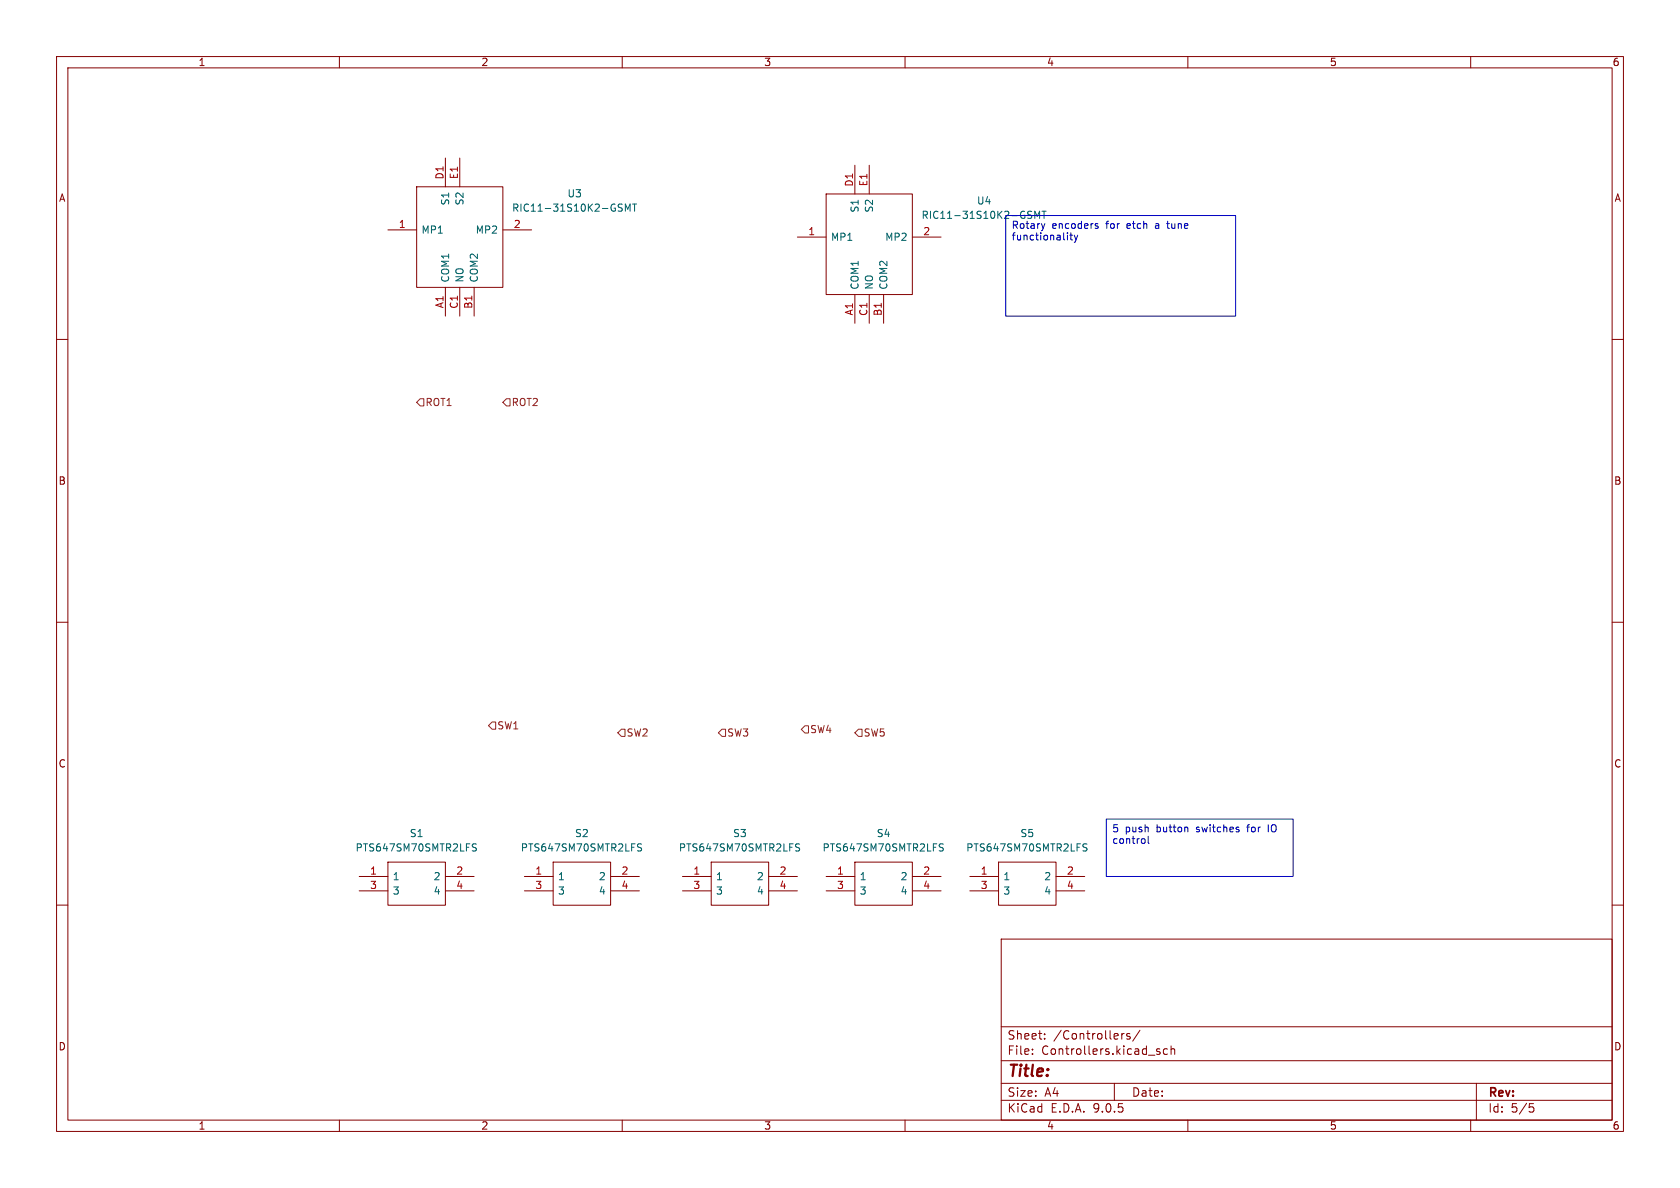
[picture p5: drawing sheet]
<svg xmlns="http://www.w3.org/2000/svg" width="297mm" height="210mm" viewBox="0 0 297 210" stroke-linecap="round" stroke-linejoin="round" font-family="sans-serif">
<g fill="none" stroke="#840000" stroke-width=".18">
<path d="M10 10h277v190h-277zM12 12h273v186h-273zM60 10v2M110 10v2M160 10v2M210 10v2M260 10v2M73.7 33h15.2v17.8h-15.2zM78.7 27.9v5.1M81.3 27.9v5.1M146 34.3h15.3v17.8h-15.3zM151.1 29.2v5.1"/>
<path d="M153.7 29.2v5.1M68.6 40.6h5.1M78.7 50.8v5.1M81.3 50.8v5.1M83.8 50.8v5.1M88.9 40.6h5.1M141 41.9h5M151.1 52.1v5.1M153.7 52.1v5.1M156.2 52.1v5.1M161.3 41.9h5.1M10 60h2"/>
<path d="M285 60h2M10 110h2M285 110h2M63.5 154.9h5.1M63.5 157.5h5.1M68.6 152.4h10.1v7.6h-10.1zM78.7 154.9h5.1M78.7 157.5h5.1M92.7 154.9h5.1M92.7 157.5h5.1M97.8 152.4h10.1v7.6h-10.1zM107.9 154.9h5.1"/>
<path d="M107.9 157.5h5.1M120.6 154.9h5.1M120.6 157.5h5.1M125.7 152.4h10.2v7.6h-10.2zM135.9 154.9h5.1M135.9 157.5h5.1M146 154.9h5.1M146 157.5h5.1M151.1 152.4h10.2v7.6h-10.2zM161.3 154.9h5.1M161.3 157.5h5.1M171.4 154.9h5.1"/>
<path d="M171.4 157.5h5.1M176.5 152.4h10.2v7.6h-10.2zM186.7 154.9h5.1M186.7 157.5h5.1M10 160h2M177 166h108v32h-108zM285 160h2M60 198v2M110 198v2M160 198v2M177 194.5h108M177 191.5h108"/>
<path d="M177 187.5h108M177 181.5h108M182.5 186.3v.1M182.5 185.5v.1M184.7 183.6v.1M184.7 182.8v.1M197 191.5v3M198.3 182.7v1M198.7 182.7l-.2 .1-.2 .2M199.7 182.8l-.3-.1-.2 .2v.2l.5 .2v.3h-.5M201.5 182.1l-1.3 2M204.5 185.8l.5 .2 .1 .1-.1 .2-.4 .1"/>
<path d="M204.5 185.5h.5M206.4 185.5l-.4-.1-.3 .3v.4l.1 .2h.6M207 185.5l.2-.1 .4 .1 .1 .9M207 184.9v1.5M210 198v2M260 198v2M261 191.5v6.5M270.4 195.1h.7M270.5 195.7h.4l.3 .3-.2 .5-.5 .1"/>
</g>
<g fill="none" stroke="#006464" stroke-width=".18">
<path d="M109.5 36.7l.4 .1 .1 .3-.2 .2h-.3M109.5 36.1h.5M110.6 37.3v-1.2l.4 .9 .4-.9v1.2M111.8 36.1h.7M112.2 36.1v1.2M181.9 37.9l.4 .2 .1 .3-.2 .2h-.3M181.9 37.3l.5 .1M182.9 38.6v-1.3l.5 .9 .4-.9v1.3M184.2 37.3h.7M184.6 37.3v1.3M83.5 149.7l.6 .2 .1 .3-.2 .2h-.5M84.2 149.2h-.5l-.2 .1"/>
<path d="M112.8 149.7l.5 .2 .1 .3-.2 .2h-.5M113.4 149.2h-.5l-.1 .1M140.7 149.7l.5 .2 .2 .3-.3 .2h-.5M141.4 149.2h-.5l-.2 .1M166.1 149.7l.5 .2 .2 .3-.3 .2h-.5M166.8 149.2h-.5l-.2 .1M191.5 149.7l.5 .2 .2 .3-.3 .2h-.5M192.2 149.2h-.5l-.2 .1"/>
</g>
<path d="M74.3 70.5h.6v1.3h-.6l-.6-.7zM88.9 71.1l.6-.6h.7v1.3h-.7zM87 127.6h.6v1.3h-.6l-.6-.6zM109.9 128.9h.6v1.3h-.6l-.7-.7zM127.6 128.9h.7v1.3h-.7l-.6-.7zM142.3 128.3h.6v1.3h-.6l-.6-.7zM151.8 128.9h.6v1.3h-.6l-.7-.7z" fill="none" stroke="#725600" stroke-width=".18"/>
<g fill="none" stroke="#0000c2" stroke-width=".18">
<path d="M177.8 38.1h40.6v17.8h-40.6zM184.7 39.5l-.3 .9M193.8 40h.3l.1 .2-.2 .2h-.3M193.8 39.5l.3 .1M206.2 39.5h.5M206.4 39.1l.1 1.2M188.7 41.6v.8M189.1 41.6h.5M189.3 41.1v1.1l.3 .2M189.9 41.6l.3 .8M190.2 42.4l-.3 .4M190.5 41.6l-.3 .8"/>
<path d="M195.6 144.8h33v10.1h-33zM202.4 148.4v.5l-.1 .1M203 147.8v1.1l.2 .2M209.9 146.3l.1 .8M224.2 145.8v1.3"/>
</g>
<text font-size="2.8" fill="#840000" x="178" y="190.9">Title:</text>
<g font-size="2.1" fill="#840000">
<text x="178" y="184">Sheet:</text>
<text x="186.2" y="184">/Controllers/</text>
<text x="178" y="186.7">File:</text>
<text x="184.1" y="186.7">Controllers.kicad_sch</text>
<text x="178" y="196.9">KiCad</text>
<text x="178" y="194.1">Size:</text>
<text x="184.7" y="194.1">A4</text>
<text x="185.7" y="196.9">E.D.A.</text>
<text x="193.3" y="196.9">9.0.5</text>
<text x="200" y="194.1">Date:</text>
<text x="263" y="194.3">Rev:</text>
<text x="263" y="196.9">Id:</text>
<text x="267.1" y="196.9">5/5</text>
</g>
<g font-size="1.8" fill="#840000">
<text x="35" y="11.9">1</text>
<text x="85" y="11.9">2</text>
<text x="135" y="11.9">3</text>
<text x="185" y="11.9">4</text>
<text x="235" y="11.9">5</text>
<text x="285" y="11.9">6</text>
<text x="10.3" y="35.9">A</text>
<text x="285.3" y="35.9">A</text>
<text x="10.3" y="85.9">B</text>
<text x="285.3" y="85.9">B</text>
<text x="10.3" y="135.9">C</text>
<text x="285.3" y="135.9">C</text>
<text x="10.3" y="185.9">D</text>
<text x="285.3" y="185.9">D</text>
<text x="35" y="199.9">1</text>
<text x="85" y="199.9">2</text>
<text x="135" y="199.9">3</text>
<text x="185" y="199.9">4</text>
<text x="235" y="199.9">5</text>
<text x="285" y="199.9">6</text>
</g>
<g font-size="1.8" fill="#a90000">
<text x="78.5" y="31.8" transform="rotate(-90 78.5 31.8)">D1</text>
<text x="81" y="31.8" transform="rotate(-90 81 31.8)">E1</text>
<text x="150.9" y="33.1" transform="rotate(-90 150.9 33.1)">D1</text>
<text x="153.4" y="33" transform="rotate(-90 153.4 33)">E1</text>
<text x="70.4" y="40.4">1</text>
<text x="90.7" y="40.4">2</text>
<text x="142.8" y="41.7">1</text>
<text x="163.1" y="41.7">2</text>
<text x="78.5" y="54.6" transform="rotate(-90 78.5 54.6)">A1</text>
<text x="81" y="54.7" transform="rotate(-90 81 54.7)">C1</text>
<text x="83.6" y="54.7" transform="rotate(-90 83.6 54.7)">B1</text>
<text x="150.9" y="55.9" transform="rotate(-90 150.9 55.9)">A1</text>
<text x="153.4" y="56" transform="rotate(-90 153.4 56)">C1</text>
<text x="156" y="56" transform="rotate(-90 156 56)">B1</text>
<text x="65.3" y="154.7">1</text>
<text x="80.6" y="154.7">2</text>
<text x="94.5" y="154.7">1</text>
<text x="109.8" y="154.7">2</text>
<text x="122.5" y="154.7">1</text>
<text x="137.7" y="154.7">2</text>
<text x="147.9" y="154.7">1</text>
<text x="163.1" y="154.7">2</text>
<text x="173.3" y="154.7">1</text>
<text x="188.5" y="154.7">2</text>
<text x="65.3" y="157.2">3</text>
<text x="80.6" y="157.2">4</text>
<text x="94.5" y="157.2">3</text>
<text x="109.8" y="157.2">4</text>
<text x="122.5" y="157.2">3</text>
<text x="137.7" y="157.2">4</text>
<text x="147.9" y="157.2">3</text>
<text x="163.1" y="157.2">4</text>
<text x="173.3" y="157.2">3</text>
<text x="188.5" y="157.2">4</text>
</g>
<g font-size="1.8" fill="#006464">
<text x="100.2" y="35.1">U3</text>
<text x="74.4" y="41.5">MP1</text>
<text x="79.6" y="36.4" transform="rotate(-90 79.6 36.4)">S1</text>
<text x="82.1" y="36.4" transform="rotate(-90 82.1 36.4)">S2</text>
<text x="84" y="41.5">MP2</text>
<text x="90.4" y="37.6">RIC11-31S10K2-GSMT</text>
<text x="152" y="37.7" transform="rotate(-90 152 37.7)">S1</text>
<text x="154.5" y="37.7" transform="rotate(-90 154.5 37.7)">S2</text>
<text x="162.8" y="38.9">RIC11-31S10K2-GSMT</text>
<text x="172.6" y="36.4">U4</text>
<text x="146.8" y="42.8">MP1</text>
<text x="156.4" y="42.8">MP2</text>
<text x="79.6" y="50" transform="rotate(-90 79.6 50)">COM1</text>
<text x="82.1" y="50" transform="rotate(-90 82.1 50)">NO</text>
<text x="84.7" y="50" transform="rotate(-90 84.7 50)">COM2</text>
<text x="152" y="51.3" transform="rotate(-90 152 51.3)">COM1</text>
<text x="154.5" y="51.3" transform="rotate(-90 154.5 51.3)">NO</text>
<text x="157.1" y="51.3" transform="rotate(-90 157.1 51.3)">COM2</text>
<text x="72.3" y="148.2">S1</text>
<text x="101.6" y="148.2">S2</text>
<text x="129.5" y="148.2">S3</text>
<text x="154.9" y="148.2">S4</text>
<text x="180.3" y="148.2">S5</text>
<text x="62.8" y="150.7">PTS647SM70SMTR2LFS</text>
<text x="69.3" y="155.8">1</text>
<text x="76.6" y="155.8">2</text>
<text x="92" y="150.7">PTS647SM70SMTR2LFS</text>
<text x="98.6" y="155.8">1</text>
<text x="105.8" y="155.8">2</text>
<text x="119.9" y="150.7">PTS647SM70SMTR2LFS</text>
<text x="126.5" y="155.8">1</text>
<text x="133.7" y="155.8">2</text>
<text x="145.3" y="150.7">PTS647SM70SMTR2LFS</text>
<text x="151.9" y="155.8">1</text>
<text x="159.1" y="155.8">2</text>
<text x="170.7" y="150.7">PTS647SM70SMTR2LFS</text>
<text x="177.3" y="155.8">1</text>
<text x="184.5" y="155.8">2</text>
<text x="69.3" y="158.3">3</text>
<text x="76.6" y="158.3">4</text>
<text x="98.6" y="158.3">3</text>
<text x="105.8" y="158.3">4</text>
<text x="126.5" y="158.3">3</text>
<text x="133.7" y="158.3">4</text>
<text x="151.9" y="158.3">3</text>
<text x="159.1" y="158.3">4</text>
<text x="177.3" y="158.3">3</text>
<text x="184.5" y="158.3">4</text>
</g>
<g font-size="1.8" fill="#0000c2">
<text x="178.8" y="40.8">Rotary</text>
<text x="186" y="40.8">encoders</text>
<text x="195.7" y="40.8">for</text>
<text x="199.5" y="40.8">etch</text>
<text x="204.7" y="40.8">a</text>
<text x="207" y="40.8">tune</text>
<text x="178.8" y="42.8">functionality</text>
<text x="196.5" y="147.5">5</text>
<text x="196.5" y="149.5">control</text>
<text x="198.9" y="147.5">push</text>
<text x="204.6" y="147.5">button</text>
<text x="211.8" y="147.5">switches</text>
<text x="221" y="147.5">for</text>
<text x="224.8" y="147.5">IO</text>
</g>
<g font-size="1.8" fill="#725600">
<text x="75.1" y="72">ROT1</text>
<text x="90.4" y="72">ROT2</text>
<text x="87.8" y="129.1">SW1</text>
<text x="110.7" y="130.4">SW2</text>
<text x="128.5" y="130.4">SW3</text>
<text x="143.1" y="129.8">SW4</text>
<text x="152.6" y="130.4">SW5</text>
</g>
</svg>
